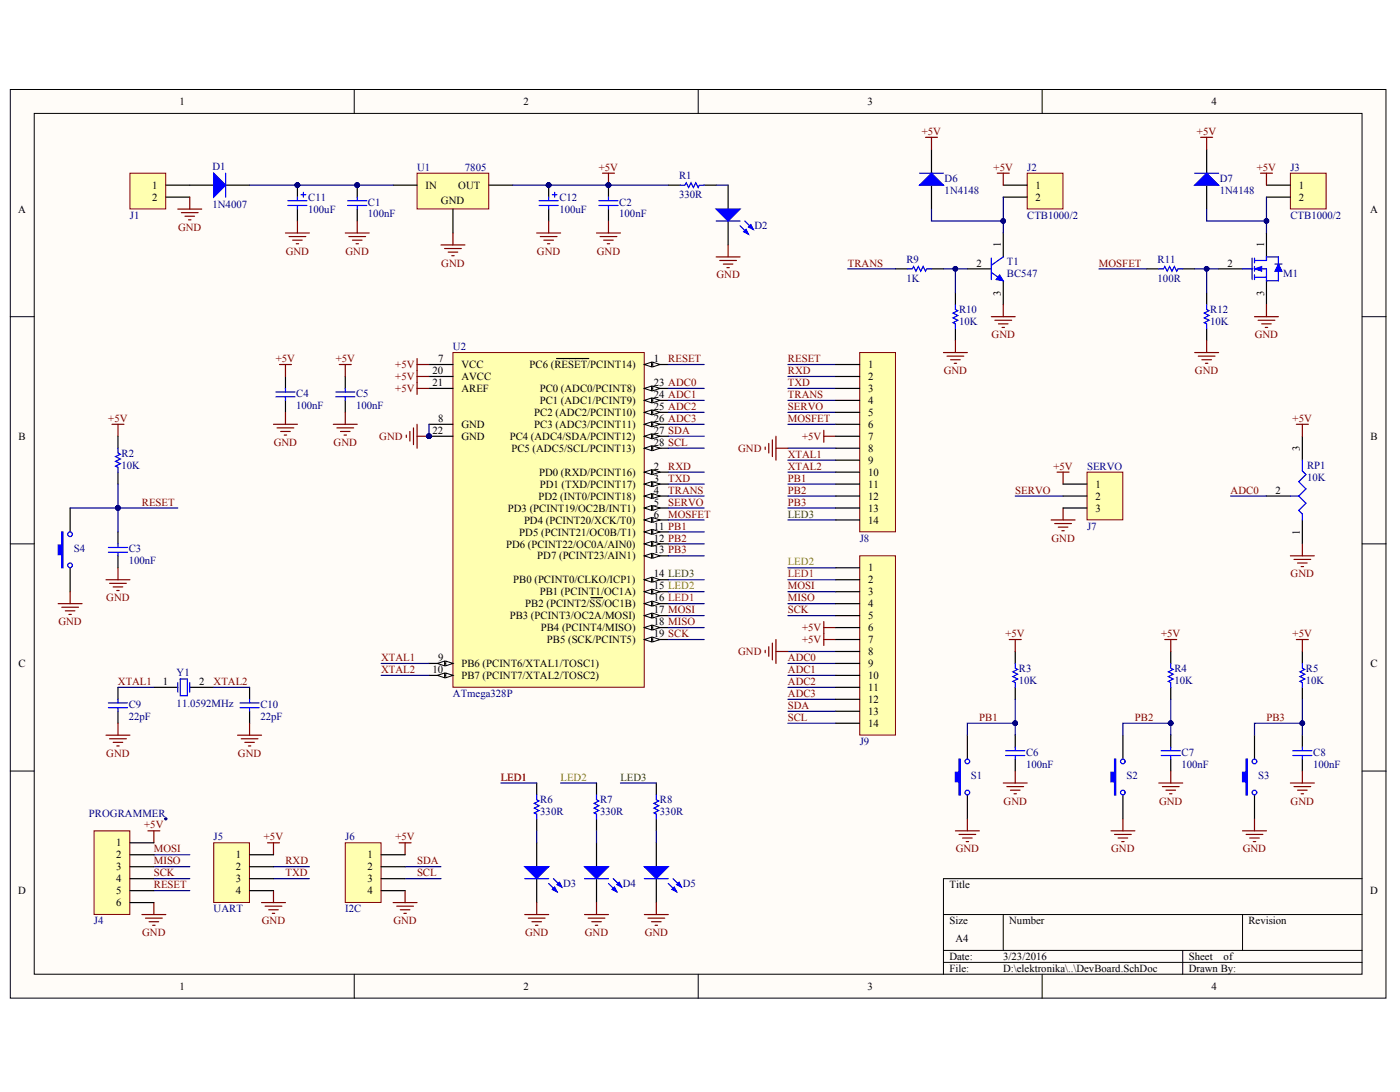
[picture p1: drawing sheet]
# Altium project DevBoard.PrjPcb
1 sheet, 50 parts. Net scope: global (net labels, ports and power ports of the same name join across sheets).
Board file: DevBoard.PcbDoc

## Sheet DevBoard.SchDoc
size A4

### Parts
C1  100nF  [RAD-0.1]
C2  100nF  [RAD-0.1]
C3  100nF  [RAD-0.1]
C4  100nF  [RAD-0.1]
C5  100nF  [RAD-0.1]
C6  100nF  [RAD-0.1]
C7  100nF  [RAD-0.1]
C8  100nF  [RAD-0.1]
C9  22pF  [RAD-0.1]
C10  22pF  [RAD-0.1]
C11  100uF  [CAP3.5mmX8mm]
C12  100uF  [CAP3.5mmX8mm]
D1  1N4007  [DO-41]
D2  Power ON  [LED3mmRED]  (value not drawn)
D3  LED1  [LED3mmRED]  (value not drawn)
D4  LED1  [LED3MMYELLOW]  (value not drawn)
D5  LED1  [LED3MMGREEN]  (value not drawn)
D6  1N4148  [DO-35]
D7  1N4148  [DO-35]
J1  CTB1000/2  [CTB1000/2]  (value not drawn)
J2  CTB1000/2  [CTB1000/2]
J3  CTB1000/2  [CTB1000/2]
J4  PROGRAMMER  [HEADER1X6]
J5  UART  [HEADER1X4]
J6  I2C  [HEADER1X4]
J7  SERVO  [HEADER1X3]
J8  HEADER1X14  [HEADER1X14]  (value not drawn)
J9  HEADER1X14  [HEADER1X14]  (value not drawn)
M1  BS170  [TO-92]  (value not drawn)
R1  330R  [AXIAL-0.3]
R2  10K  [AXIAL-0.3]
R3  10K  [AXIAL-0.3]
R4  10K  [AXIAL-0.3]
R5  10K  [AXIAL-0.3]
R6  330R  [AXIAL-0.3]
R7  330R  [AXIAL-0.3]
R8  330R  [AXIAL-0.3]
R9  1K  [AXIAL-0.3]
R10  10K  [AXIAL-0.3]
R11  100R  [AXIAL-0.3]
R12  10K  [AXIAL-0.3]
RP1  10K  [HPOT]
S1  SW-PB  [MICROPUSHBUTTON]  (value not drawn)
S2  SW-PB  [MICROPUSHBUTTON]  (value not drawn)
S3  SW-PB  [MICROPUSHBUTTON]  (value not drawn)
S4  SW-PB  [MICROPUSHBUTTON]  (value not drawn)
T1  BC547  [TO-92]
U1  7805  [TO-220L]
U2  ATmega328P  [28P3]
Y1  11.0592MHz  [TH HC-49S]

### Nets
+5V: C2.2 C4.2 C5.2 C12.1 D6.2(K) D7.2(K) J2.1 J3.1 J4.1 J5.1 J6.1 J7.1 J8.7 J9.6 J9.7 R1.1 R2.2 R3.2 R4.2 R5.2 RP1.3 U1.3(OUT) U2.7(VCC) U2.20(AVCC) U2.21(AREF)
GND: C1.1 C2.1 C3.1 C4.1 C5.1 C6.1 C7.1 C8.1 C9.1 C10.1 C11.2 C12.2 D2.2(K) D3.2(K) D4.2(K) D5.2(K) J1.2 J4.6 J5.4 J6.4 J7.3 J8.8 J9.8 M1.3(S) R10.2 R12.1 RP1.1 S1.1 S2.1 S3.1 S4.1 T1.3(E) U1.2(GND) U2.8(GND) U2.22(GND)
ADC0: J9.9 RP1.2 U2.23(PC0_(ADC0/PCINT8))
ADC1: J9.10 U2.24(PC1_(ADC1/PCINT9))
ADC2: J9.11 U2.25(PC2_(ADC2/PCINT10))
ADC3: J9.12 U2.26(PC3_(ADC3/PCINT11))
LED1: J9.2 R6.2 U2.16(PB2_(PCINT2/~{SS}/OC1B))
LED2: J9.1 R7.2 U2.15(PB1_(PCINT1/OC1A))
LED3: J8.14 R8.2 U2.14(PB0_(PCINT0/CLKO/ICP1))
MISO: J4.3 J9.4 U2.18(PB4_(PCINT4/MISO))
MOSFET: J8.6 R11.1 U2.6(PD4_(PCINT20/XCK/T0))
MOSI: J4.2 J9.3 U2.17(PB3_(PCINT3/OC2A/MOSI))
PB1: C6.2 J8.11 R3.1 S1.2 U2.11(PD5_(PCINT21/OC0B/T1))
PB2: C7.2 J8.12 R4.1 S2.2 U2.12(PD6_(PCINT22/OC0A/AIN0))
PB3: C8.2 J8.13 R5.1 S3.2 U2.13(PD7_(PCINT23/AIN1))
RESET: C3.2 J4.5 J8.1 R2.1 S4.2 U2.1(PC6_(~{RESET}/PCINT14))
RXD: J5.2 J8.2 U2.2(PD0_(RXD/PCINT16))
SCK: J4.4 J9.5 U2.19(PB5_(SCK/PCINT5))
SCL: J6.3 J9.14 U2.28(PC5_(ADC5/SCL/PCINT13))
SDA: J6.2 J9.13 U2.27(PC4_(ADC4/SDA/PCINT12))
SERVO: J7.2 J8.5 U2.5(PD3_(PCINT19/OC2B/INT1))
TRANS: J8.4 R9.2 U2.4(PD2_(INT0/PCINT18))
TXD: J5.3 J8.3 U2.3(PD1_(TXD/PCINT17))
XTAL1: C9.2 J8.9 U2.9(PB6_(PCINT6/XTAL1/TOSC1)) Y1.1(OSC1)
XTAL2: C10.2 J8.10 U2.10(PB7_(PCINT7/XTAL2/TOSC2)) Y1.2(OSC2)
NetC1_2: C1.2 C11.1 D1.2(K) U1.1(IN)
NetD1_1: D1.1(A) J1.1
NetD2_1: D2.1(A) R1.2
NetD3_1: D3.1(A) R6.1
NetD4_1: D4.1(A) R7.1
NetD5_1: D5.1(A) R8.1
NetD6_1: D6.1(A) J2.2 T1.1(C)
NetD7_1: D7.1(A) J3.2 M1.1(D)
NetM1_2: M1.2(G) R11.2 R12.2
NetR9_1: R9.1 R10.1 T1.2(B)
